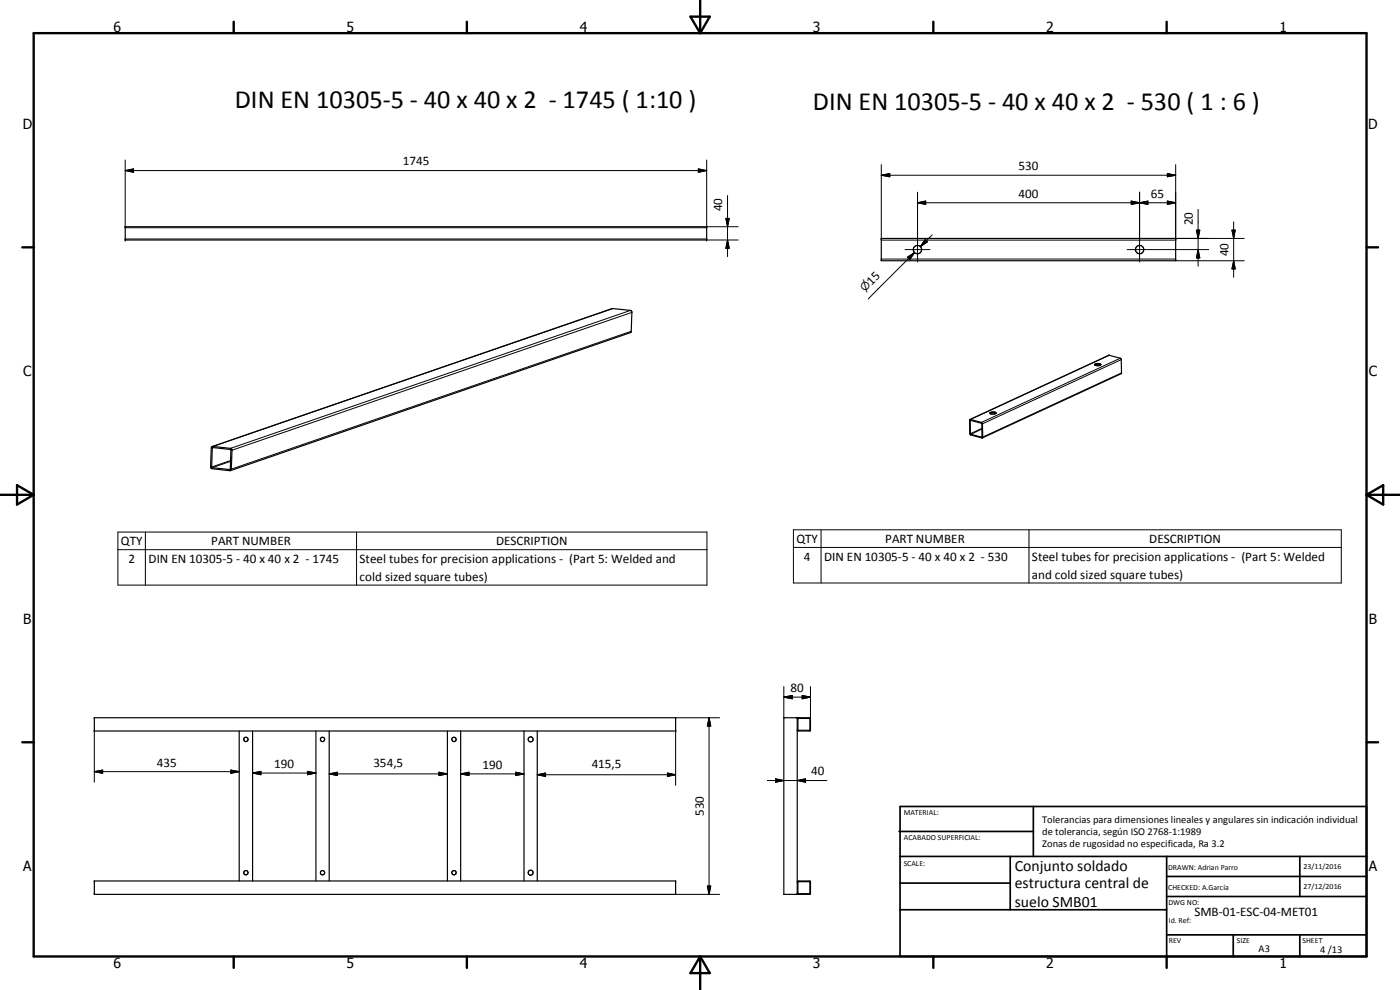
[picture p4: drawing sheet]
<svg xmlns="http://www.w3.org/2000/svg" width="420mm" height="297mm" viewBox="0 0 420 297" stroke-linecap="round" stroke-linejoin="round" font-family="sans-serif">
<g fill="none" stroke="#000" stroke-width=".35">
<path d="M37.6 68h174.5v4h-174.5zM264.5 71.5h88.3v6.7h-88.3zM328.5 109.3l.8-.2a.7 .7 0 0 1 1.1 .4l-1.2 .2zM330.3 109.5l-.8-.2-.9 .2M63.5 134.1l.4-.2 5.6 .8 .1 .4-.2 5.7-.2 .3-5.5-.5-.4-.2zM63.7 134l120-41.4 5.5 .5 .4 .5-.2 6-.3 .2-120 41.4M63.8 134.3l5.4 .6-.2 6-5.5-.7zM291 125.9l3.7 .9 .1 .2 .1 4.1-.1 .3-3.6-.9-.2-.4zM291.1 125.9l41.7-19.3 3.6 1 .1 4.5-41.7 19.3M291.2 126.1l3.3 .9M291.2 126.1v.1M291.2 126.2v4"/>
<path d="M291.2 130.2l.1 .1M294.5 127h.1M294.6 127l.1 4.2-3.4-.9M298.9 124a1.66 1.66 0 0 0-1.8 .1M298.9 124l-.2-.3-1.1-.1-.5 .3v.2M298.9 124l-.6 .2-1.2-.1M28.3 215.3h174.5v4h-174.5zM71.8 219.3v45M75.8 219.3v45M94.8 219.3v45M98.8 219.3v45M134.3 219.3v45"/>
<path d="M138.2 219.3v45M157.3 219.3v45M161.2 219.3v45M235.2 215.3h4.1v53.1h-4.1zM239.3 215.6l.3-.3h3.4l.2 .2v3.7l-.1 .1h-3.7l-.1-.3M239.5 215.6h3.5v3.5h-3.5zM28.3 264.3h174.5v4.1h-174.5zM239.3 264.7l.3-.4h3.4l.2 .2v3.8l-3.6 .1-.3-.4M239.5 264.6h3.5v3.5h-3.5zM243 264.5v.1"/>
<circle cx="275.3" cy="74.9" r="1.26"/>
<circle cx="342" cy="74.9" r="1.25"/>
<circle cx="73.8" cy="221.8" r=".62"/>
<circle cx="96.8" cy="221.9" r=".65"/>
<circle cx="136.2" cy="221.9" r=".66"/>
<circle cx="159.2" cy="221.8" r=".75"/>
<circle cx="73.8" cy="261.9" r=".66"/>
<circle cx="96.8" cy="261.8" r=".65"/>
<circle cx="136.2" cy="261.8" r=".65"/>
<circle cx="159.3" cy="261.8" r=".75"/>
</g>
<g fill="#000">
<circle cx="37.6" cy="68" r=".18"/>
<circle cx="37.6" cy="72" r=".18"/>
<circle cx="212.1" cy="68" r=".18"/>
<circle cx="212.1" cy="72" r=".18"/>
<circle cx="28.3" cy="219.3" r=".18"/>
<circle cx="202.8" cy="219.3" r=".18"/>
</g>
<g fill="none" stroke="#000" stroke-width=".3">
<path d="M37.6 51.2l2.5-.5v1zM37.6 51.2h174.5M37.6 48v20M209.6 50.7l2.5 .5-2.5 .5zM212.1 48v20h9.4M218.3 58.7v18.3M264.5 52.6l2.5-.5v.9zM264.5 49.4v22.7h88.3v-22.7M264.5 52.6h88.3M275.4 57.7v20.9M342 57.7v20.9M350.3 52.1l2.5 .5-2.5 .4z"/>
<path d="M37.6 68.3h174.5M37.6 71.7h174.5M212.1 72h9.4M217.8 65.5h1.1l-.6 2.5zM218.3 72l.6 2.5h-1.1zM264.5 77.7h88.3M271.6 74.9h7.5M272.3 77.2l2.2-1.4-1.5 2.1zM274.5 75.8l-1.8 1.7M274.5 75.8l-13.9 13.9M275.4 60.8l2.4-.5v1zM275.4 60.8h77.4"/>
<path d="M277.7 71.9l.6 .7-2.1 1.4zM279.8 70.5l-3.6 3.5M338.3 74.9h24.4M339.5 60.3l2.5 .5-2.5 .5zM339.5 60.3l5 1v-1l-5 1zM342 60.8l2.5-.5v1zM350.3 60.3l2.5 .5-2.5 .5zM352.8 71.5h20.6M352.8 78.2h20.6M359.1 69h1l-.5 2.5zM359.6 74.9l.5 2.5h-1zM359.6 62.8v17.1"/>
<path d="M369.7 69h1l-.5 2.5zM370.2 78.2l.5 2.5h-1zM370.2 66.5v16.7M183.9 92.6l-120 41.3M189.2 93.1l-120 41.4M189.4 99.4l-120 41.4M189.6 93.7l-120 41.4M332.9 106.6l-41.7 19.3M336.2 107.5l-41.7 19.2M336.5 107.9l-41.7 19.3M336.6 111.9l-41.7 19.2M64.1 134.3l-.4 .1"/>
<path d="M69.2 138.4l-5.5 1.9M69.2 138.2l-5.7 1.9M291.3 126.1l-.1 .1M294.7 128.7l-3.3 1.6M294.7 128.5l-3.5 1.6M294.7 131.1v.1M35.4 159.6h176.8v16h-176.8zM43.6 159.6v16M69 140.8l-.1 .1M107 159.6v16M238.1 159h164.4v15.9h-164.4zM246.4 159v15.9"/>
<path d="M308.8 159v15.9M35.4 164.9h176.8M238.1 164.3h164.4M28.3 219v15.7M202.8 219v16.6M202.8 215.3h13.2M212.8 215.3l.5 2.5h-1zM212.8 215.3v53.1M235.2 209.2l2.6-.5v1zM235.2 209.2h8M235.2 206v9.3M240.7 208.7l2.5 .5-2.5 .5z"/>
<path d="M243.2 206v9.6M28.3 231.5l2.5-.4v.9zM28.3 231.5h43.5M69.3 231.1l2.5 .4-2.5 .5zM75.8 231.9l2.5-.5v1.1zM75.8 231.9h19M92.3 231.4l2.5 .5-2.5 .6zM98.8 232.2l2.5-.5v1zM98.8 232.2h35.5M131.7 231.7l2.6 .5-2.6 .5zM138.2 232.2l2.5-.5v1zM138.2 232.2h19.1"/>
<path d="M154.8 231.7l2.5 .5-2.5 .5zM161.2 232.5l2.5-.6v1.1zM161.2 232.5h41.6M200.3 231.9l2.5 .6-2.5 .5zM230.3 234.2h17.8M232.7 233.7l2.5 .5-2.5 .5zM239.3 234.2l2.5-.5v1zM202.8 268.4h13.2M212.3 265.9h1l-.5 2.5z"/>
</g>
<g fill="none" stroke="#000" stroke-width=".71">
<path d="M10.1 9.9h400v277.1h-400zM70.1 6.5v3.4M140.1 6.5v3.4M207.2 5h5.8l-2.9 4.9zM210.1 0v9.9M280.1 6.5v3.4M350.1 6.5v3.4M6.7 74.2h3.4M410.1 74.2h3.5M.1 148.5h10M5.1 145.6l5 2.9-5 2.9zM410.1 148.5h10"/>
<path d="M410.1 148.5l5-2.9v5.8zM6.7 222.7h3.4M410.1 222.7h3.5M70.1 287v3.4M140.1 287v3.4M210.1 287v10M210.1 287l2.9 5h-5.8zM280.1 287v3.4M350.1 287v3.4"/>
</g>
<g fill="none" stroke="#000" stroke-width=".51">
<path d="M269.8 249.5h40.3M270.1 242h140v45h-140zM270.1 257h140M303.2 257v16M310.1 242v15M350.1 257v30M390.1 257v12M270.1 265h33.1M270.1 273h80M350.1 269h60M350.1 263h60M350.1 280.5h60"/>
<path d="M370.1 280.5v6.5M390.1 280.5v6.5"/>
</g>
<g fill="#000">
<path d="M37.6 51.2l2.5-.5v1zM209.6 50.7l2.5 .5-2.5 .5zM264.5 52.6l2.5-.5v.9zM350.3 52.1l2.5 .5-2.5 .4zM217.8 65.5h1.1l-.6 2.5zM218.3 72l.6 2.5h-1.1zM272.3 77.2l2.2-1.4-1.5 2.1zM277.7 71.9l.6 .7-2.1 1.4zM275.4 60.8l2.4-.5v1zM339.5 60.3l2.5 .5-2.5 .5zM342 60.8l2.5-.5v1zM350.3 60.3l2.5 .5-2.5 .5z"/>
<path d="M359.1 69h1l-.5 2.5zM359.6 74.9l.5 2.5h-1zM369.7 69h1l-.5 2.5zM370.2 78.2l.5 2.5h-1zM212.8 215.3l.5 2.5h-1zM235.2 209.2l2.6-.5v1zM240.7 208.7l2.5 .5-2.5 .5zM28.3 231.5l2.5-.4v.9zM69.3 231.1l2.5 .4-2.5 .5zM75.8 231.9l2.5-.5v1.1zM92.3 231.4l2.5 .5-2.5 .6zM98.8 232.2l2.5-.5v1z"/>
<path d="M131.7 231.7l2.6 .5-2.6 .5zM138.2 232.2l2.5-.5v1zM154.8 231.7l2.5 .5-2.5 .5zM161.2 232.5l2.5-.6v1.1zM200.3 231.9l2.5 .6-2.5 .5zM232.7 233.7l2.5 .5-2.5 .5zM239.3 234.2l2.5-.5v1zM212.3 265.9h1l-.5 2.5z"/>
</g>
<g font-size="7.9">
<text x="70.5" y="32.4">DIN EN 10305-5 - 40 x 40 x 2 - 1745 ( 1:10 )</text>
<text x="244" y="33.1">DIN EN 10305-5 - 40 x 40 x 2 - 530 ( 1 : 6 )</text>
</g>
<g font-size="4.7">
<text x="304.6" y="261.2">Conjunto soldado</text>
<text x="304.6" y="266.6">estructura central de</text>
<text x="304.6" y="272">suelo SMB01</text>
</g>
<g font-size="4.2">
<text x="34" y="9.6">6</text>
<text x="104" y="9.6">5</text>
<text x="174" y="9.6">4</text>
<text x="244" y="9.6">3</text>
<text x="314" y="9.6">2</text>
<text x="384" y="9.6">1</text>
<text x="6.8" y="38.7">D</text>
<text x="410.6" y="38.7">D</text>
<text x="7" y="112.9">C</text>
<text x="410.8" y="112.9">C</text>
<text x="7" y="187.1">B</text>
<text x="410.8" y="187.1">B</text>
<text x="7" y="261.4">A</text>
<text x="410.8" y="261.4">A</text>
<text x="34" y="290.4">6</text>
<text x="104" y="290.4">5</text>
<text x="174" y="290.4">4</text>
<text x="244" y="290.4">3</text>
<text x="314" y="290.4">2</text>
<text x="384" y="290.4">1</text>
</g>
<g font-size="3.9">
<text x="120.9" y="49.6">1745</text>
<text x="305.7" y="51">530</text>
<text x="305.7" y="59.3">400</text>
<text x="345.4" y="59.3">65</text>
<text x="216.8" y="63.4" transform="rotate(-90 216.8 63.4)">40</text>
<text x="358" y="67.6" transform="rotate(-90 358 67.6)">20</text>
<text x="368.7" y="76.9" transform="rotate(-90 368.7 76.9)">40</text>
<text x="261.6" y="85.7" transform="rotate(-45 261.6 85.7)">15</text>
<text x="36.3" y="163.6">QTY</text>
<text x="63.4" y="163.6">PART NUMBER</text>
<text x="148.9" y="163.6">DESCRIPTION</text>
<text x="239" y="162.9">QTY</text>
<text x="265.7" y="162.9">PART NUMBER</text>
<text x="344.9" y="162.9">DESCRIPTION</text>
<text x="38.6" y="168.9">2</text>
<text x="44.6" y="168.9">DIN EN 10305-5 - 40 x 40 x 2 - 1745</text>
<text x="107.9" y="169">Steel tubes for precision applications - (Part 5: Welded and</text>
<text x="241.2" y="168.2">4</text>
<text x="247.3" y="168.2">DIN EN 10305-5 - 40 x 40 x 2 - 530</text>
<text x="309.7" y="168.3">Steel tubes for precision applications - (Part 5: Welded</text>
<text x="309.7" y="173.6">and cold sized square tubes)</text>
<text x="107.9" y="174.3">cold sized square tubes)</text>
<text x="237.3" y="207.6">80</text>
<text x="47.1" y="230">435</text>
<text x="82.3" y="230.4">190</text>
<text x="112.1" y="230.1">354,5</text>
<text x="144.8" y="230.7">190</text>
<text x="177.6" y="230.4">415,5</text>
<text x="243.4" y="232.6">40</text>
<text x="211.2" y="244.9" transform="rotate(-90 211.2 244.9)">530</text>
<text x="358.5" y="275">SMB-01-ESC-04-MET01</text>
</g>
<text font-size="3.3" x="259.6" y="87.7" transform="rotate(-45 259.6 87.7)">⌀</text>
<g font-size="3.1">
<text x="312.7" y="246.8">Tolerancias para dimensiones lineales y angulares sin indicación individual</text>
<text x="312.7" y="250.4">de tolerancia, según ISO 2768-1:1989</text>
<text x="312.7" y="254">Zonas de rugosidad no especificada, Ra 3.2</text>
<text x="377.7" y="285.6">A3</text>
<text x="396.2" y="285.9">4 /13</text>
</g>
<g font-size="2.4">
<text x="271.2" y="244.4">MATERIAL:</text>
<text x="271.3" y="252">ACABADO SUPERFICIAL:</text>
<text x="271.2" y="259.7">SCALE:</text>
<text x="350.6" y="261">DRAWN: Adrian Parro</text>
<text x="391.2" y="260.6">23/11/2016</text>
<text x="350.6" y="267.1">CHECKED: A.García</text>
<text x="391.2" y="266.7">27/12/2016</text>
<text x="350.6" y="271.4">DWG NO:</text>
<text x="350.8" y="276.9">Id. Ref:</text>
<text x="350.8" y="282.8">REV</text>
<text x="371.2" y="282.9">SIZE</text>
<text x="390.9" y="282.9">SHEET</text>
</g>
</svg>
